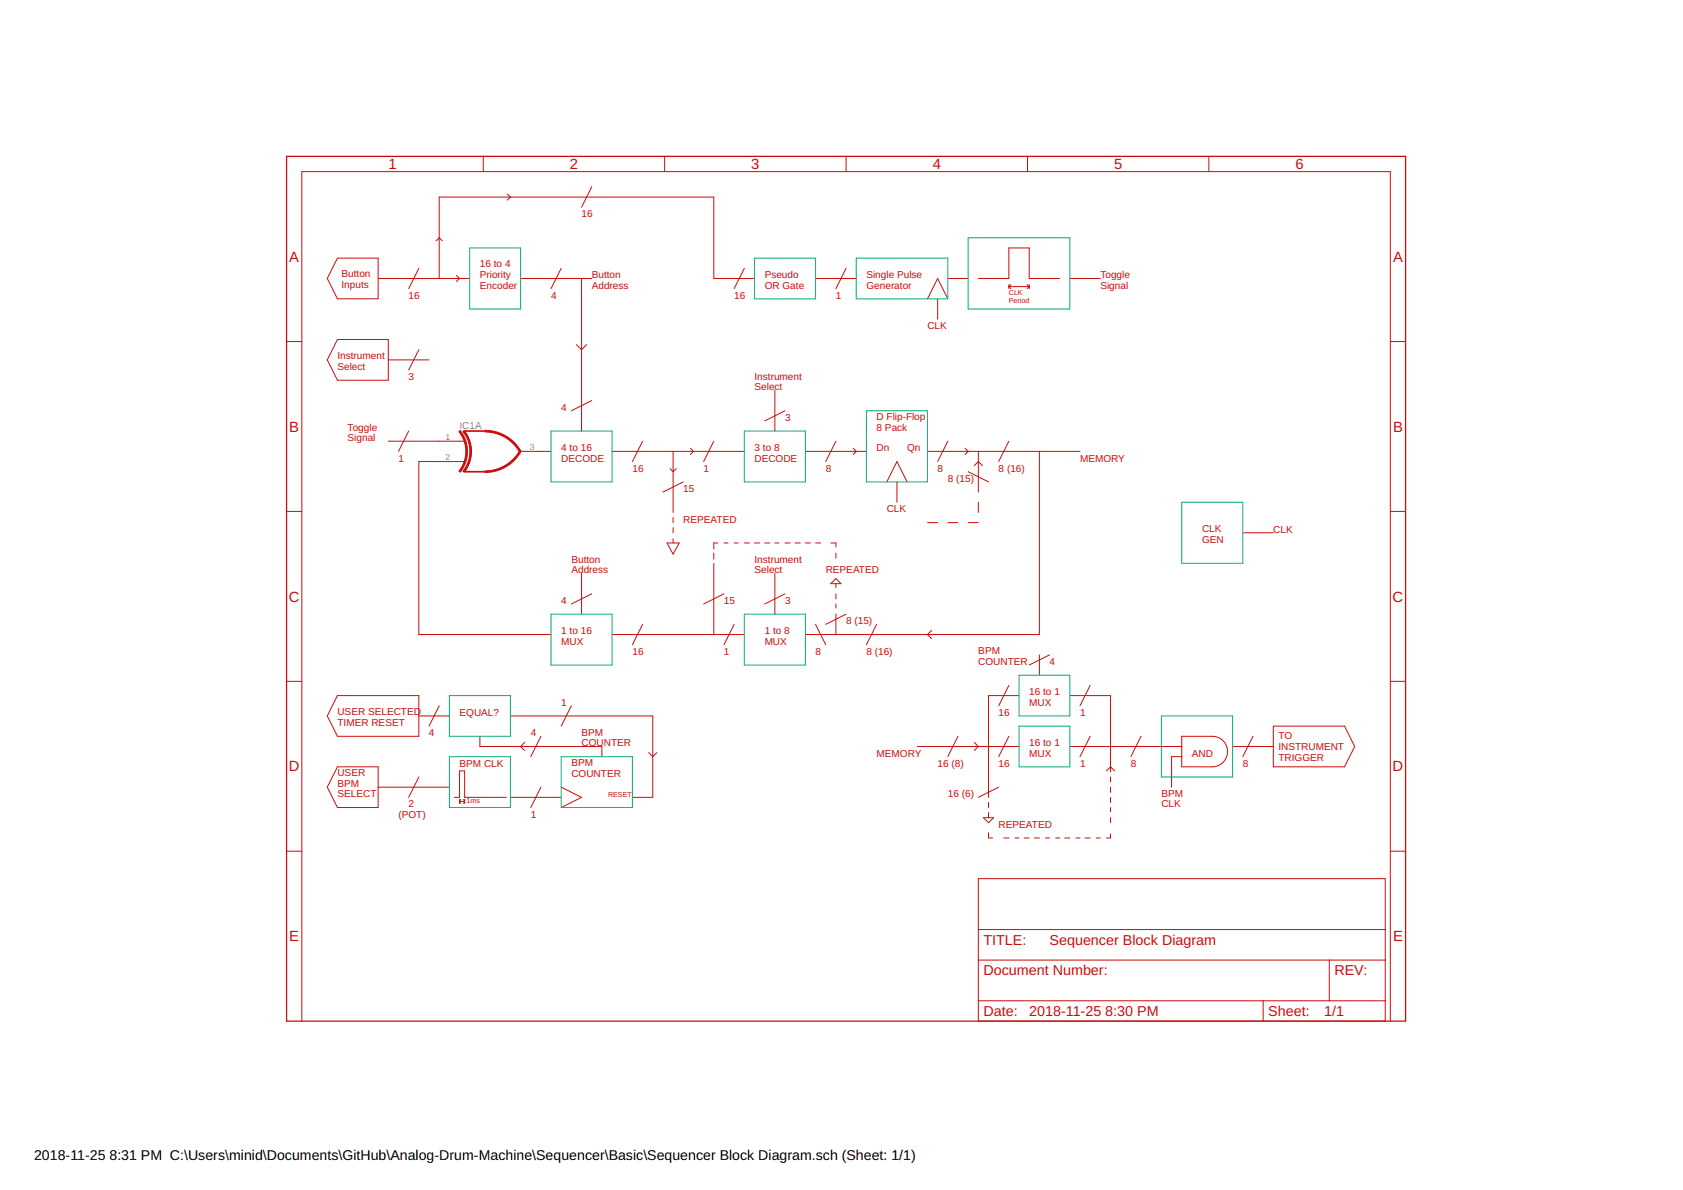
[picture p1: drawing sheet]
<svg xmlns="http://www.w3.org/2000/svg" width="420mm" height="297mm" viewBox="0 0 420 297" stroke-linecap="round" stroke-linejoin="round" font-family="sans-serif">
<g fill="none" stroke="#c90d0c" stroke-width=".25">
<path d="M120.6 39v3.8M165.9 39v3.8M211.2 39v3.8M256.5 39v3.8M301.8 39v3.8M126.7 48.4l.7 .8-.7 .8M147.7 46.7l-2.5 5M84.2 64.4h10.2v10.2h-10.2l-2.5-5.1zM94.4 69.5h22.9M104.6 67l-2.6 5.1M108.9 60.1l.7-.7 .8 .7M109.6 69.5v-20.3h68.6v20.3h10.2"/>
<path d="M114 68.7l.7 .8-.7 .8M130 69.5h17.7M140.1 67l-2.5 5.1M145.2 69.5v38.1M185.8 67l-2.5 5.1M203.6 69.5h10.2M211.2 67l-2.5 5.1M231.5 74.6l2.6-5.1 2.5 5.1M234.1 74.6v5.1M236.6 69.5h5.1M244.2 69.5h7.7v-7.6h5v7.6h7.7M251.9 71v1.1"/>
<path d="M251.9 71.5l.5 .6M251.9 71.5h5M252.4 71l-.5 .5M256.4 71l.5 .5M256.9 71v1.1M256.9 71.5l-.5 .6M267.1 69.5h7.6M71.5 85.3h3.9M84.2 84.8h12.7v10.1h-12.7l-2.5-5.1zM96.9 89.8h10.2M104.6 87.3l-2.6 5.1M143.9 86l1.3 1.3 1.3-1.3"/>
<path d="M147.7 100l-5.1 2.5M193.4 97.5v10.1M347.1 85.3h3.8M96.9 110.1h19.1M102 107.6l-2.5 5.1M116 115.2h-11.4v43.2h33M130 112.7h7.6M152.8 112.7h33M160.4 110.1l-2.5 5.1M167.3 117l.7 .8 .8-.8M168 112.7v15.2M172.4 111.9l.7 .8-.7 .7"/>
<path d="M178.2 110.1l-2.5 5.1M196 102.5l-5.1 2.6M201.1 112.7h15.2M208.7 110.1l-2.6 5.1M213 111.9l.8 .8-.8 .7M231.5 112.7h38.1M236.6 110.1l-2.5 5.1M240.9 111.9l.8 .8-.8 .7M241.7 117.8l5.1 2.5M243.2 116.2l1-1 1.1 1M244.2 112.7v10.1M251.9 110.1l-2.6 5.1"/>
<path d="M259.5 112.7v45.7h-58.4M71.5 127.7h3.9M166.5 135.5h3.1l-1.6 2.8zM168 129.2v1.3M168 131.7v1.3M168 134.5v1M170.6 120.3l-5.1 2.5M178.2 138.1v1.5M179.2 135.5h-1v1.6M180.7 135.5h1.1M183.3 135.5h1M185.8 135.5h1.3"/>
<path d="M188.4 135.5h1.2M190.9 135.5h1.3M193.4 135.5h1.1M196 135.5h1.3M198.5 135.5h1.3M201.1 135.5h1.2M203.6 135.5h1.3M207.4 135.5h1.3v1M208.7 138.1v1.2M221.4 120.3l2.5-5.1 2.6 5.1M223.9 120.3v5.1M231.5 130.5h2.6"/>
<path d="M236.6 130.5h2.6M241.7 130.5h2.5M244.2 125.4v2.5M310.3 133h7.6M347.1 127.7h3.8M145.2 143.2v10.1M147.7 148.2l-5.1 2.6M152.8 158.4h33M160.4 155.9l-2.5 5M178.2 140.6v17.8M180.7 148.2l-5 2.6M183.3 155.9l-2.6 5"/>
<path d="M193.4 143.2v10.1M196 148.2l-5.1 2.6M203.6 155.9l2.5 5M208.7 145.7v1M208.7 148.2v1.3M208.7 150.8v1M208.7 153.3v5.1M208.7 144.4l1.3 1.3h-2.6zM211.2 153.3l-5.1 2.6M218.8 155.9l-2.5 5M232.6 157.4l-1.1 1 1.1 1M71.5 170.1h3.9"/>
<path d="M84.2 173.6h20.4v10.2h-20.4l-2.5-5.1zM104.6 178.7h7.6M109.6 176.2l-2.5 5.1M127.4 178.7h35.6v20.3h-5.1M142.6 176.2l-2.5 5.1M251.9 171.1l-2.6 5.1M254.4 173.6h-7.6v25.4M259.5 163.5v5.1M262 163.5l-5.1 2.5M267.1 173.6h10.1v19.1M272.2 171.1l-2.6 5.1M347.1 170.1h3.8"/>
<path d="M84.2 191.4h10.2v10.2h-10.2l-2.5-5.1zM94.4 196.5h17.8M104.6 194l-2.6 5M113.5 199h1.2v-6.6h1.3v6.6h10.4M114.7 199.5v1.1M115 199.5l-.3 .5M115.7 199.5l.3 .5M116 199.5v1.1M119.8 183.8v2.5h30.5v2.6M127.4 199h12.7M131 185.3l-1 1 1 1M135 196.5l-2.5 5.1"/>
<path d="M135 183.8l-2.5 5.1M140.1 196.5l5.1 2.5-5.1 2.6M161.9 187.9l1.1 1 1-1M229 186.3h25.4M239.2 183.8l-2.6 5.1M243.2 185.3l1 1-1 1M249.3 196.5l-5.1 2.5M251.9 183.8l-2.6 5.1M267.1 186.3h27.9M272.2 183.8l-2.6 5.1M276.2 192.4l1-1 1.1 1M277.2 194v1.2"/>
<path d="M277.2 196.5v1.3M277.2 199v1.3M284.9 183.8l-2.6 5.1M295 183.8h7.6a3.8 3.8 0 0 1 3.9 3.8 3.8 3.8 0 0 1-3.9 3.8h-7.6zM295 188.9h-2.5v7.6M307.7 186.3h10.2M312.8 183.8l-2.5 5.1M317.9 181.3h17.8l2.5 5-2.5 5.1h-17.8zM71.5 212.5h3.9M114.7 200l.3 .6M114.7 200h1.3M116 200l-.3 .6"/>
<path d="M244.2 219.3h101.6v35.6h-101.6zM245.5 204.1h2.6l-1.3 1.3zM246.8 200.3v1.3M246.8 202.8v1.3M246.8 207.9v1.3h1M250.6 209.2h1.3M253.4 209.2h1M255.7 209.2h1.2M258.2 209.2h1.3M261 209.2h1M263.5 209.2h1.1M265.8 209.2h1.3"/>
<path d="M268.6 209.2h1M270.9 209.2h1.3M273.7 209.2h1M277.2 201.6v1M277.2 204.1v1.3M277.2 208.2v1h-1M347.1 212.5h3.8M244.2 239.6h101.6M244.2 232h101.6M331.9 239.6v10.2M75.4 254.9v-212.1h271.7v212.1M244.2 249.8h101.6"/>
<path d="M315.3 249.8v5.1"/>
</g>
<path d="M71.5 39h279.4v215.9h-279.4z" fill="none" stroke="#c90d0c" stroke-width=".32"/>
<path d="M116 107.6h5.1M116 117.8h5.1" fill="none" stroke="#c90d0c" stroke-width=".42"/>
<g fill="#c90d0c" stroke="#c90d0c" stroke-width=".25">
<path d="M121.1 117.5a10 10 0 0 0 8.6-5l.3 .2a10.3 10.3 0 0 1-8.9 5.2z" fill-rule="evenodd"/>
<path d="M121.1 107.4a10.3 10.3 0 0 1 8.9 5.2l-.3 .2a9.9 9.9 0 0 0-8.6-5z" fill-rule="evenodd"/>
<path d="M115.6 107.7l.3-.2a8.3 8.3 0 0 1 0 10.4l-.3-.3a7.9 7.9 0 0 0 0-9.9z" fill-rule="evenodd"/>
<path d="M114.6 107.7l.3-.2a8.3 8.3 0 0 1 0 10.4l-.3-.3a7.9 7.9 0 0 0 0-9.9z" fill-rule="evenodd"/>
</g>
<g fill="none" stroke="#0dab76" stroke-width=".25">
<path d="M241.7 59.4h25.4v17.7h-25.4zM117.3 61.9h12.7v15.2h-12.7zM188.4 64.4h15.2v10.2h-15.2zM213.8 64.4h22.8v10.2h-22.8zM137.6 107.6h15.2v12.7h-15.2zM185.8 107.6h15.3v12.7h-15.3zM216.3 102.5h15.2v17.8h-15.2zM295 125.4h15.3v15.2h-15.3zM137.6 153.3h15.2v12.7h-15.2zM185.8 153.3h15.3v12.7h-15.3zM112.2 173.6h15.2v10.2h-15.2zM254.4 168.6h12.7v10.1h-12.7z"/>
<path d="M289.9 178.7h17.8v15.3h-17.8zM112.2 188.9h15.2v12.7h-15.2zM140.1 188.9h17.8v12.7h-17.8zM254.4 181.3h12.7v10.1h-12.7z"/>
</g>
<g font-size="3.7" fill="#c90d0c">
<text x="97" y="42.2">1</text>
<text x="142.3" y="42.2">2</text>
<text x="187.6" y="42.2">3</text>
<text x="232.8" y="42.2">4</text>
<text x="278.1" y="42.2">5</text>
<text x="323.4" y="42.2">6</text>
<text x="72.2" y="65.3">A</text>
<text x="347.8" y="65.3">A</text>
<text x="72.2" y="107.7">B</text>
<text x="347.8" y="107.7">B</text>
<text x="72.1" y="150.2">C</text>
<text x="347.7" y="150.2">C</text>
<text x="72.1" y="192.6">D</text>
<text x="347.7" y="192.6">D</text>
<text x="72.2" y="235">E</text>
<text x="347.8" y="235">E</text>
</g>
<g font-size="3.6" fill="#c90d0c">
<text x="245.5" y="235.8">TITLE:</text>
<text x="262" y="235.8">Sequencer Block Diagram</text>
<text x="245.5" y="243.5">Document Number:</text>
<text x="333.1" y="243.5">REV:</text>
<text x="245.5" y="253.6">Date:</text>
<text x="256.9" y="253.6">2018-11-25</text>
<text x="275.9" y="253.6">8:30 PM</text>
<text x="316.6" y="253.6">Sheet:</text>
<text x="330.6" y="253.6">1/1</text>
</g>
<g font-size="3.5">
<text x="8.5" y="289.6">2018-11-25</text>
<text x="27.3" y="289.6">8:31 PM C:\Users\minid\Documents\GitHub\Analog-Drum-Machine\Sequencer\Basic\Sequencer Block Diagram.sch (Sheet: 1/1)</text>
</g>
<g font-size="2.5" fill="#c90d0c">
<text x="145.2" y="54.3">16</text>
<text x="85.3" y="69.1">Button</text>
<text x="85.3" y="71.8">Inputs</text>
<text x="119.8" y="66.7">16 to 4</text>
<text x="119.8" y="69.4">Priority</text>
<text x="147.7" y="69.4">Button</text>
<text x="190.9" y="69.4">Pseudo</text>
<text x="216.3" y="69.4">Single Pulse</text>
<text x="274.7" y="69.4">Toggle</text>
<text x="102" y="74.6">16</text>
<text x="119.8" y="72">Encoder</text>
<text x="137.6" y="74.6">4</text>
<text x="147.7" y="72">Address</text>
<text x="183.3" y="74.6">16</text>
<text x="190.9" y="72">OR Gate</text>
<text x="208.7" y="74.6">1</text>
<text x="216.3" y="72">Generator</text>
<text x="274.7" y="72">Signal</text>
<text x="231.5" y="82.2">CLK</text>
<text x="84.2" y="89.7">Instrument</text>
<text x="84.2" y="92.4">Select</text>
<text x="102" y="94.9">3</text>
<text x="188.4" y="94.8">Instrument</text>
<text x="188.4" y="97.4">Select</text>
<text x="86.8" y="107.5">Toggle</text>
<text x="140.1" y="102.5">4</text>
<text x="196" y="105.1">3</text>
<text x="218.8" y="104.9">D Flip-Flop</text>
<text x="218.8" y="107.6">8 Pack</text>
<text x="86.8" y="110.1">Signal</text>
<text x="140.1" y="112.6">4 to 16</text>
<text x="188.4" y="112.6">3 to 8</text>
<text x="218.8" y="112.7">Dn</text>
<text x="226.5" y="112.7">Qn</text>
<text x="99.5" y="115.2">1</text>
<text x="140.1" y="115.2">DECODE</text>
<text x="157.9" y="117.8">16</text>
<text x="175.7" y="117.8">1</text>
<text x="188.4" y="115.2">DECODE</text>
<text x="206.1" y="117.8">8</text>
<text x="234.1" y="117.8">8</text>
<text x="249.3" y="117.8">8 (16)</text>
<text x="269.6" y="115.2">MEMORY</text>
<text x="170.6" y="122.8">15</text>
<text x="236.6" y="120.3">8 (15)</text>
<text x="170.6" y="130.5">REPEATED</text>
<text x="221.4" y="127.9">CLK</text>
<text x="300.1" y="132.9">CLK</text>
<text x="300.1" y="135.5">GEN</text>
<text x="317.9" y="133">CLK</text>
<text x="142.7" y="140.5">Button</text>
<text x="142.7" y="143.2">Ad</text>
<text x="145.7" y="143.2">dress</text>
<text x="188.4" y="140.5">Instrument</text>
<text x="188.4" y="143.2">Select</text>
<text x="206.1" y="143.2">REPEATED</text>
<text x="140.1" y="150.8">4</text>
<text x="180.7" y="150.8">15</text>
<text x="196" y="150.8">3</text>
<text x="211.2" y="155.9">8 (15)</text>
<text x="140.1" y="158.3">1 to 16</text>
<text x="140.1" y="160.9">MUX</text>
<text x="190.9" y="158.3">1 to 8</text>
<text x="190.9" y="160.9">MUX</text>
<text x="157.9" y="163.5">16</text>
<text x="180.7" y="163.5">1</text>
<text x="203.6" y="163.5">8</text>
<text x="216.3" y="163.5">8 (16)</text>
<text x="244.2" y="163.3">BPM</text>
<text x="244.2" y="166">COUNTER</text>
<text x="262" y="166">4</text>
<text x="256.9" y="173.5">16 to 1</text>
<text x="84.2" y="178.6">USER SELECTED</text>
<text x="114.7" y="178.7">EQUAL?</text>
<text x="140.1" y="176.2">1</text>
<text x="249.3" y="178.7">16</text>
<text x="256.9" y="176.2">MUX</text>
<text x="269.6" y="178.7">1</text>
<text x="84.2" y="181.2">TIMER RESET</text>
<text x="107.1" y="183.8">4</text>
<text x="132.5" y="183.8">4</text>
<text x="145.2" y="183.7">BPM</text>
<text x="319.2" y="184.5">TO</text>
<text x="114.7" y="191.4">BPM CLK</text>
<text x="142.7" y="191.3">BPM</text>
<text x="145.2" y="186.3">COUNTER</text>
<text x="218.8" y="188.9">MEMORY</text>
<text x="234.1" y="191.4">16 (8)</text>
<text x="249.3" y="191.4">16</text>
<text x="256.9" y="186.2">16 to 1</text>
<text x="256.9" y="188.9">MUX</text>
<text x="269.6" y="191.4">1</text>
<text x="282.3" y="191.4">8</text>
<text x="297.6" y="188.9">AND</text>
<text x="310.3" y="191.4">8</text>
<text x="319.2" y="187.2">INSTRUMENT</text>
<text x="319.2" y="189.9">TRIGGER</text>
<text x="84.2" y="193.7">USER</text>
<text x="84.2" y="196.4">BPM</text>
<text x="142.7" y="193.9">COUNTER</text>
<text x="84.2" y="199">SELECT</text>
<text x="102" y="201.6">2</text>
<text x="236.6" y="199">16 (6)</text>
<text x="289.9" y="198.9">BPM</text>
<text x="289.9" y="201.6">CLK</text>
<text x="99.5" y="204.1">(POT)</text>
<text x="132.5" y="204.1">1</text>
<text x="249.3" y="206.6">REPEATED</text>
</g>
<text font-size="2.5" fill="#808080" x="114.7" y="107">IC1A</text>
<g font-size="2.1" fill="#808080">
<text x="111.2" y="109.8">1</text>
<text x="132.3" y="112.3">3</text>
<text x="111.2" y="114.9">2</text>
</g>
<g font-size="1.8" fill="#c90d0c">
<text x="251.9" y="73.7">CLK</text>
<text x="251.9" y="75.6">Period</text>
<text x="116.5" y="200.5">1ms</text>
<text x="151.8" y="199">RESET</text>
</g>
</svg>
